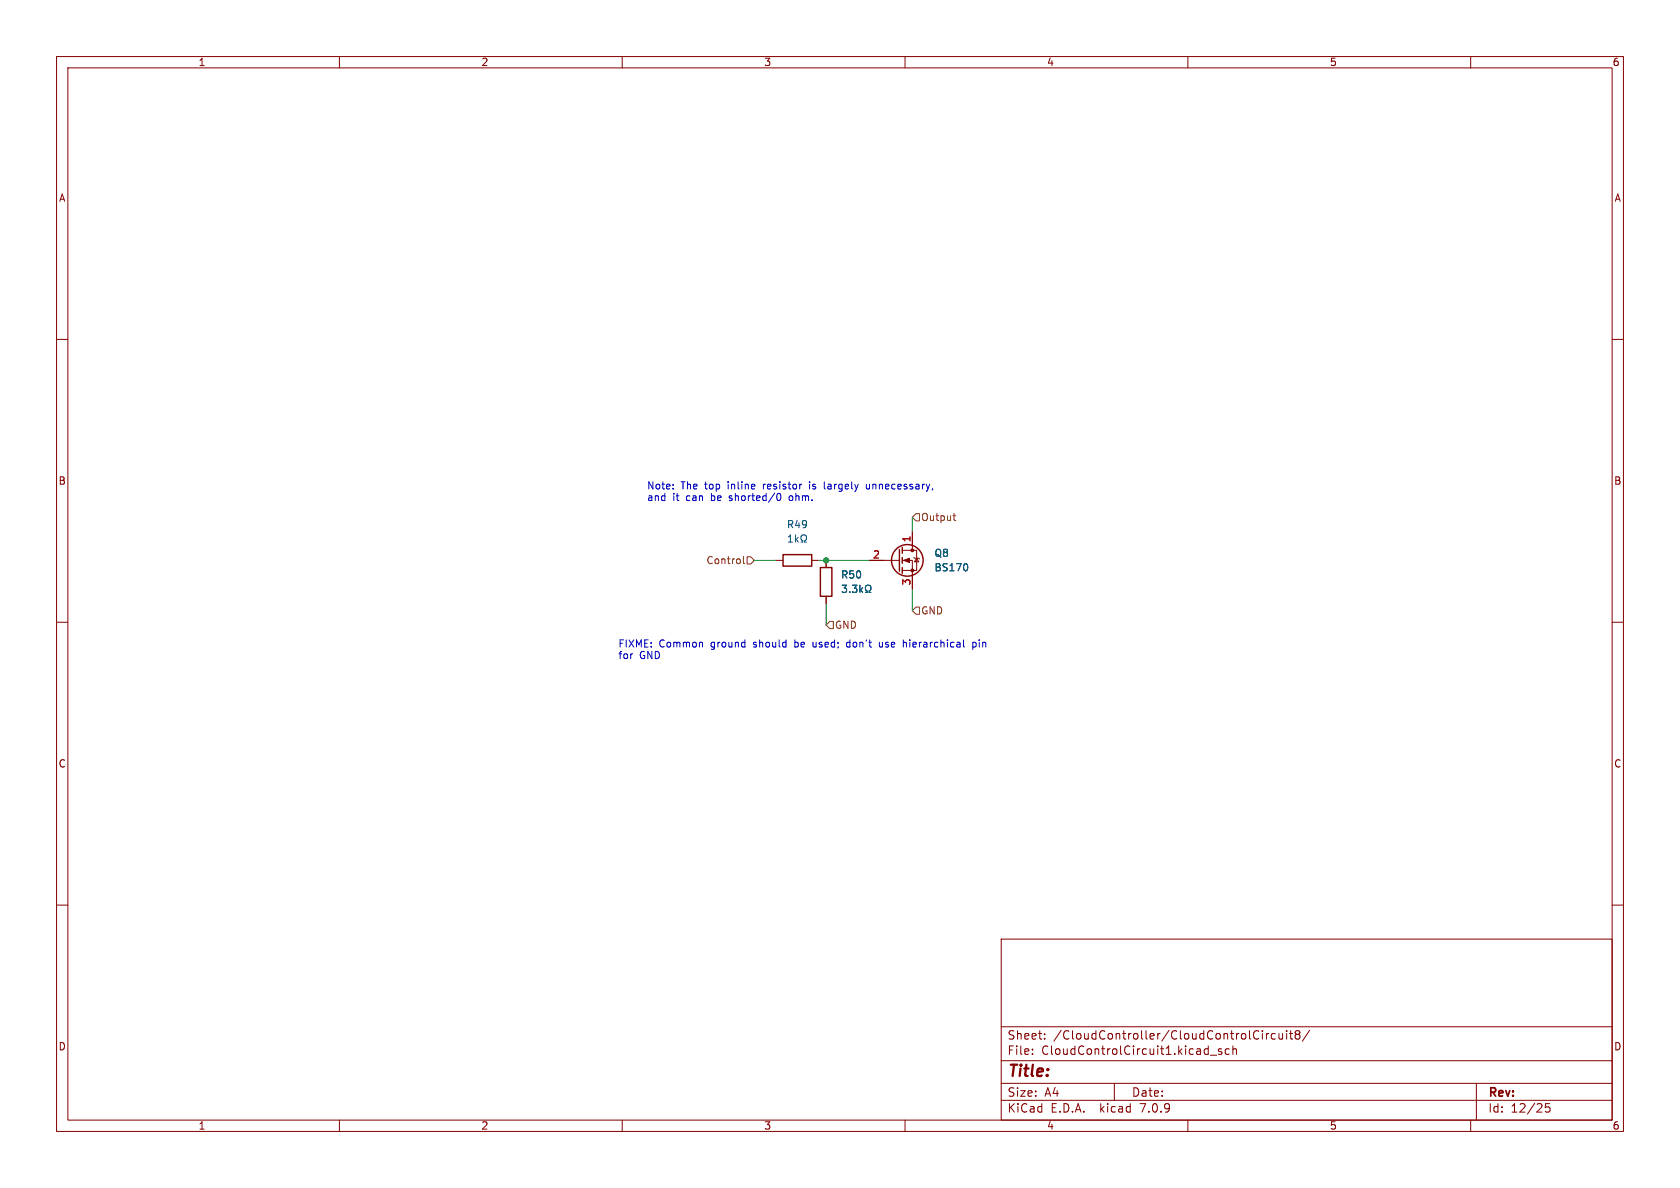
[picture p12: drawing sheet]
<svg xmlns="http://www.w3.org/2000/svg" width="297mm" height="210mm" viewBox="0 0 297 210" stroke-linecap="round" stroke-linejoin="round" font-family="sans-serif">
<g fill="none" stroke="#840000" stroke-width=".18">
<path d="M10 10h277v190h-277zM12 12h273v186h-273zM60 10v2M110 10v2M160 10v2M210 10v2M260 10v2M10 60h2M285 60h2M137.2 99.1h1.2M143.5 99.1h1.3M146 99.1v1.2"/>
<path d="M153.7 99.1h5.3M159.5 99.1h1.8v5M159.5 97.3h2.6v3.5h-2.6M161.3 94v3.3M161.5 98.6l.2 .1h.7l.2 .1M162.1 98.7l.3 .6h-.7zM10 110h2M146 105.4v1.3M285 110h2M10 160h2M285 160h2M177 166h108v32h-108z"/>
<path d="M60 198v2M110 198v2M160 198v2M177 194.5h108M177 191.5h108M177 187.5h108M177 181.5h108M182.5 186.3v.1M182.5 185.5v.1M184.7 183.6v.1M184.7 182.8v.1M197 191.5v3"/>
<path d="M210 198v2M214 186.5h1.1M216 185.5l-.4-.1-.2 .2 .1 .2 .5 .2v.3h-.6M217.3 185.5l-.4-.1-.3 .3v.4l.1 .2h.6M218 185.5l.2-.1 .3 .1 .1 .9M218 184.9v1.5M222.5 182.3h.1M222.5 183.6h.1M223.2 182.2v.1M223.2 182.7v1M223.9 182.7v1M224.3 182.7l-.3 .1-.1 .2"/>
<path d="M225.5 182.8l-.5-.1-.3 .3v.4l.2 .2h.6M226.1 182.7l.1 .9 .3 .1 .2-.1M226.7 182.7v1M227.5 182.2v.1M227.5 182.7v1M228 182.7h.5M228.2 182.2v1.3l.3 .2M229.2 182.8l-.2 .3v.5l.2 .1 .5-.1 .1-.2-.1-.4-.2-.2M229.2 182.8l-.2-.2 .2-.4 .5 .1 .1 .2-.3 .3M229.2 182.8h.3M231.5 182.1l-1.3 2M260 198v2"/>
<path d="M261 191.5v6.5M274 195.1h-.8v.7l.2-.1h.5l.1 .3v.5l-.3 .1-.5-.1"/>
</g>
<g fill="none" stroke="#840000" stroke-width=".25">
<path d="M138.4 98h5.1v2.1h-5.1zM159 97.2v3.8M159.5 96.8v1M159.5 98.6v1M145 100.3h2.1v5.1h-2.1zM159.5 100.3v1"/>
<circle cx="160.4" cy="99.1" r="2.79"/>
</g>
<g fill="#840000" stroke="#840000" stroke-width=".18">
<path d="M159.8 99.1l1-.4v.7z"/>
<circle cx="161.3" cy="100.8" r=".25"/>
<circle cx="161.3" cy="97.3" r=".25"/>
</g>
<g fill="none" stroke="#006464" stroke-width=".18">
<path d="M139.4 95.8h.7M139.4 94.9l.3-.3v1.2M140.6 94.6v1.2M140.8 95.3l.3 .5M141.1 95l-.5 .5M141.6 95.8h.3v-.2a.54 .54 0 0 1-.3-.8 .54 .54 0 0 1 .8-.2 .58 .58 0 0 1-.1 1v.2h.3M171 99.8l.1 .3-.1 .7M148.9 103.4h.8l-.5 .5 .4 .2v.5l-.2 .1-.5-.1M150.2 104.6v.1M150.7 103.4h.8l-.4 .5 .3 .2v.5l-.2 .1-.5-.1M152 103.4v1.3M152.1 104.2l.4 .5"/>
<path d="M152.5 103.9l-.5 .5M153 104.7h.3v-.2a.54 .54 0 0 1-.3-.8 .54 .54 0 0 1 .8-.2 .58 .58 0 0 1-.1 1v.2h.3"/>
</g>
<path d="M131.4 98.4v1.1l.2 .1M132.1 98.4h.6l.6 .7-.6 .6h-.6zM161.9 90.8h.7v1.3h-.7l-.6-.7zM168.5 91.2h.5M168.7 90.7v1.1l.3 .2M146.7 109.9h.6v1.2h-.6l-.7-.6zM161.9 107.3h.7v1.3h-.7l-.6-.6z" fill="none" stroke="#725600" stroke-width=".18"/>
<g fill="none" stroke="#0000c2" stroke-width=".18">
<path d="M119 86.3v.1M119 85.7v.1M137.6 87.2a.72 .72 0 0 0 .1 1.3 .79 .79 0 0 0 0-1.3M139.6 87.7l-.1 .2 .1 .5M143.1 85.2v.1M143.1 85.6v.8M145.7 85.2v1.1l.2 .1M153.2 85.6v.8h.3l.2-.1M124.1 113.6l.1 .8M143.7 113.5v.7l.2 .2M150.1 113.5h-.2l-.2 .3v.5l.4 .1M155.5 113.5v.8l.3 .1 .2-.1"/>
<path d="M159.9 113.5l.3 .2v.7M170.4 114.3l.1 .1M172 113.6l.3-.1 .3 .3-.1 .5h-.5M172 113.5v1.3"/>
</g>
<path d="M133.3 99.1h3.9M144.8 99.1h8.9M161.3 91.4v2.6M146 106.7v3.8M161.3 104.1v3.9" fill="none" stroke="#009600" stroke-width=".18"/>
<circle cx="146" cy="99.1" r=".46" fill="#009600" stroke="#009600" stroke-width=".18"/>
<text font-size="2.8" fill="#840000" x="178" y="190.9">Title:</text>
<g font-size="2.1" fill="#840000">
<text x="178" y="184">Sheet:</text>
<text x="186.2" y="184">/CloudController/CloudControlCircuit8/</text>
<text x="178" y="186.7">File:</text>
<text x="184.1" y="186.7">CloudControlCircuit1.kicad_sch</text>
<text x="178" y="196.9">KiCad</text>
<text x="178" y="194.1">Size:</text>
<text x="184.7" y="194.1">A4</text>
<text x="185.7" y="196.9">E.D.A.</text>
<text x="194.6" y="196.9">kicad</text>
<text x="200" y="194.1">Date:</text>
<text x="201.8" y="196.9">7.0.9</text>
<text x="263" y="194.3">Rev:</text>
<text x="263" y="196.9">Id:</text>
<text x="267.1" y="196.9">12/25</text>
</g>
<g font-size="1.8" fill="#840000">
<text x="35" y="11.9">1</text>
<text x="85" y="11.9">2</text>
<text x="135" y="11.9">3</text>
<text x="185" y="11.9">4</text>
<text x="235" y="11.9">5</text>
<text x="285" y="11.9">6</text>
<text x="10.3" y="35.9">A</text>
<text x="285.3" y="35.9">A</text>
<text x="10.3" y="85.9">B</text>
<text x="285.3" y="85.9">B</text>
<text x="10.3" y="135.9">C</text>
<text x="285.3" y="135.9">C</text>
<text x="10.3" y="185.9">D</text>
<text x="285.3" y="185.9">D</text>
<text x="35" y="199.9">1</text>
<text x="85" y="199.9">2</text>
<text x="135" y="199.9">3</text>
<text x="185" y="199.9">4</text>
<text x="235" y="199.9">5</text>
<text x="285" y="199.9">6</text>
</g>
<g font-size="1.8" fill="#0000c2">
<text x="114.3" y="86.6">Note:</text>
<text x="114.3" y="88.7">and</text>
<text x="118.9" y="88.7">it</text>
<text x="120.4" y="86.6">The</text>
<text x="121.4" y="88.7">can</text>
<text x="124.7" y="86.6">top</text>
<text x="126" y="88.7">be</text>
<text x="128.9" y="86.6">inline</text>
<text x="129.4" y="88.7">shorted/0</text>
<text x="135.4" y="86.6">resistor</text>
<text x="140.2" y="88.7">ohm.</text>
<text x="143.7" y="86.6">is</text>
<text x="146.5" y="86.6">largely</text>
<text x="154.2" y="86.6">unnecessary,</text>
<text x="109.2" y="114.5">FIXME:</text>
<text x="109.2" y="116.6">for</text>
<text x="113.1" y="116.6">GND</text>
<text x="116.5" y="114.5">Common</text>
<text x="125.8" y="114.5">ground</text>
<text x="133.5" y="114.5">should</text>
<text x="140.9" y="114.5">be</text>
<text x="144.3" y="114.5">used;</text>
<text x="150.5" y="114.5">don't</text>
<text x="156.5" y="114.5">use</text>
<text x="160.9" y="114.5">hierarchical</text>
<text x="173.4" y="114.5">pin</text>
</g>
<g font-size="1.8" fill="#006464">
<text x="139" y="93.6">R49</text>
<text x="165.1" y="98.7">Q8</text>
<text x="165.1" y="101.2">BS170</text>
<text x="148.6" y="102.5">R50</text>
</g>
<g font-size="1.8" fill="#a90000">
<text x="161" y="96" transform="rotate(-90 161 96)">1</text>
<text x="154.2" y="98.8">2</text>
<text x="161" y="103.6" transform="rotate(-90 161 103.6)">3</text>
</g>
<g font-size="1.8" fill="#725600">
<text x="162.8" y="92.3">Output</text>
<text x="124.8" y="99.9">Control</text>
<text x="147.5" y="111.4">GND</text>
<text x="162.8" y="108.8">GND</text>
</g>
</svg>
